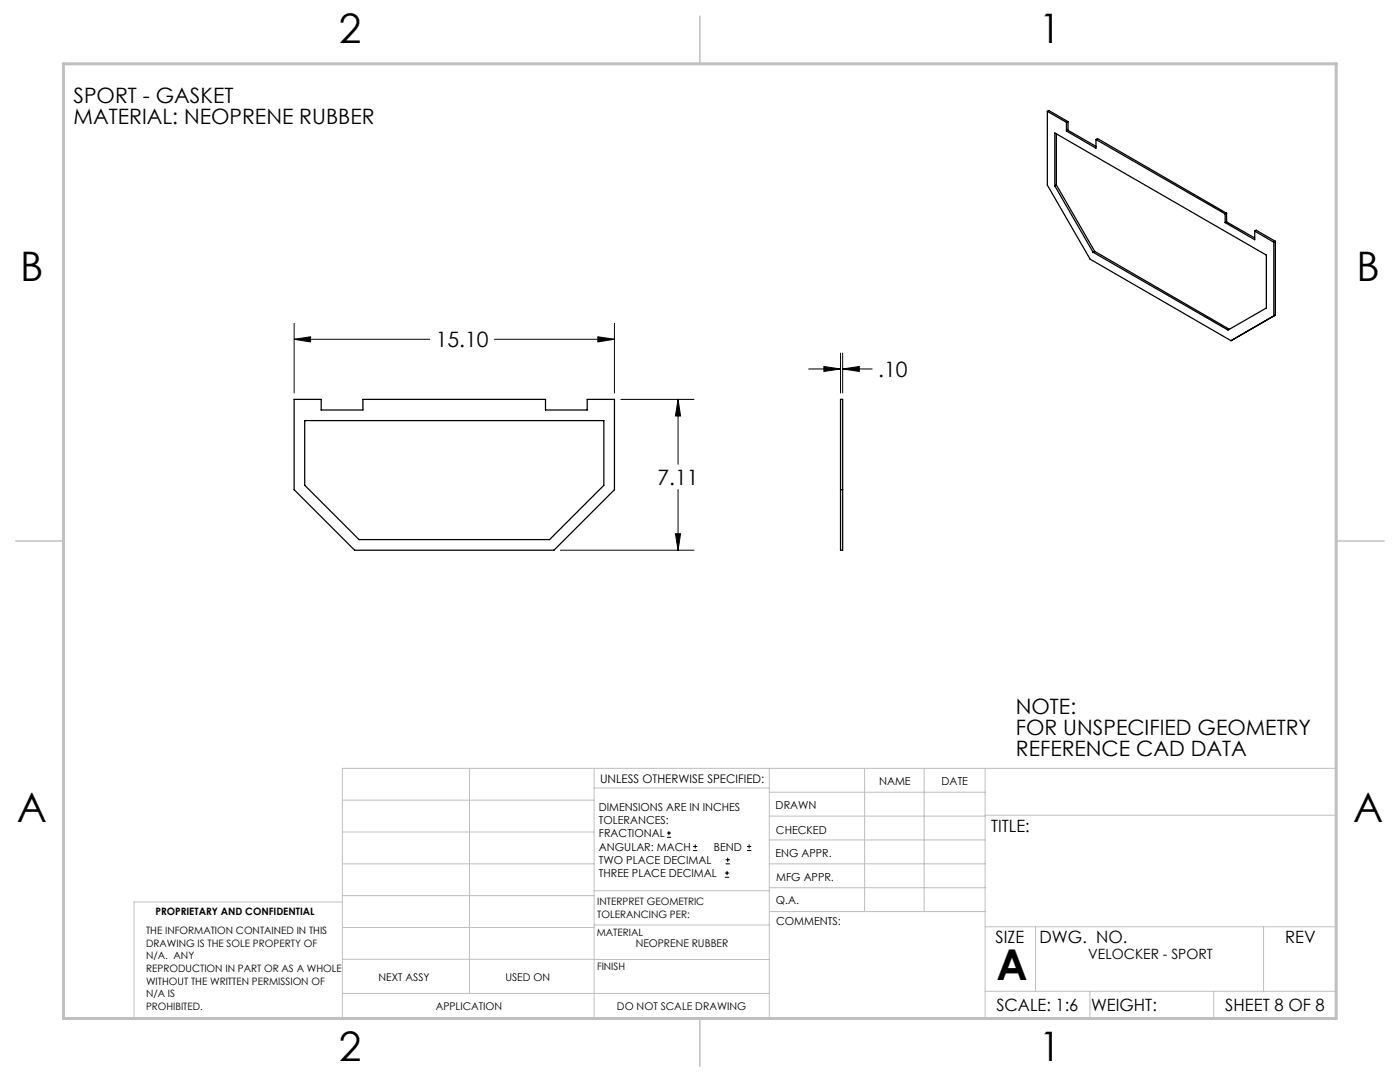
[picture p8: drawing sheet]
<svg xmlns="http://www.w3.org/2000/svg" width="279mm" height="216mm" viewBox="0 0 279 216" stroke-linecap="round" stroke-linejoin="round" font-family="sans-serif">
<g fill="none" stroke="#000" stroke-width=".2">
<path d="M58.7 67.7l3.3-.5v1zM58.7 64.5v13.9M58.7 67.7h27.1M98.7 67.7h23.9M119.3 67.2l3.3 .5-3.3 .5zM122.6 64.5v13.9M123.9 79.7h14.6M135.3 79.7l.5 3.3h-1zM135.3 79.7v12.9M161.4 73.6h6.3M164.4 73.1l3.3 .5-3.3 .5zM167.7 70.4v8"/>
<path d="M168.2 73.6l3.3-.5v1zM168.2 70.4v8M168.2 73.6h5.9M135.3 97.7v12.1M111.8 109.8h26.7M134.8 106.5h1l-.5 3.3zM133.1 167.1h.8M133.1 166.2h.8M133.5 165.8v.9M138.3 169.7h.8M138.3 168.9h.8M138.7 168.5v.8"/>
<path d="M144.7 175h.8M144.7 174.2h.8M144.8 172.4h.9M144.8 171.6h.9M145.1 173.8v.8M145.2 171.1v.9M149.1 169.7h.8M149.1 168.9h.8M149.5 168.5v.8"/>
</g>
<g fill="none" stroke="#c0c0c0" stroke-width=".2">
<path d="M68.3 159.7h50.3M93.7 153.3v44.9M118.6 153.3v49.9M118.6 157.2h34.9M153.5 153.3v49.9M153.5 158.1h43.1M172.5 153.3v28.6M184.4 153.3v28.6M196.6 153.3v49.9M68.3 180h-41.6v23.2h240v-49.9h-198.4v49.9M68.3 178.7h50.3M68.3 172.4h50.3"/>
<path d="M68.3 166h50.3M118.6 177.7h35M153.5 167.6h43.1M153.5 162.8h43.1M153.5 172.4h43.1M153.5 177.1h43.1M196.6 162.7h70.1M68.3 198.2h85.2M68.3 191.4l85.2 .1M68.3 185.1h50.3M118.6 184.6h35M153.6 181.9h43"/>
<path d="M196.6 197.8h70.1M196.6 184.9h70.1M206.7 184.9v12.9M217.5 197.8v5.4M242.2 197.8v5.4M252.2 184.9v12.9"/>
</g>
<path d="M139.7 3.2v9.5M3.1 107.9h9.6M266.7 107.9h9.5M139.7 203.2v9.6" fill="none" stroke="#c0c0c0" stroke-width=".3"/>
<path d="M12.7 12.7h254v190.5h-254z" fill="none" stroke="#c0c0c0" stroke-width=".6"/>
<path d="M119.3 67.2l3.3 .5-3.3 .5zM58.7 67.7l3.3-.5v1zM134.8 106.5h1l-.5 3.3zM135.3 79.7l.5 3.3h-1zM164.4 73.1l3.3 .5-3.3 .5zM168.2 73.6l3.3-.5v1z" fill="#000"/>
<g fill="none" stroke="#000" stroke-width=".25">
<path d="M209 22.2v14.7l8.6 14.8 28.1 16.3M209 22.2l3.8 2.2M209 22.2l.3-.2 3.8 2.3M210.5 37.1v-10.6l42.2 24.4v10.6l-7.6 4.4-26.9-15.6M210.5 37.1l7.7 13.2M210.8 36.9l-.3 .2M210.8 26.7v10.2M210.8 36.9l7.7 13.3M212.8 24.4v1.7M212.8 26.1l5.9 3.5v-1.8M213.1 26l-.3 .1M213.1 26l5.6 3.2"/>
<path d="M213.1 24.3l-.3 .1M213.1 24.3v1.7M218.7 27.8l25.8 14.9M218.7 27.8l.3-.1 25.8 14.8M218.5 50.2l-.3 .1M218.5 50.2l26.9 15.5M244.5 42.7v1.7M244.5 44.4l5.9 3.4v-1.7M244.8 44.3l-.3 .1M244.8 44.3l5.6 3.2M244.8 42.5l-.3 .2M244.8 42.5v1.8"/>
<path d="M250.4 46.1l3.8 2.2M250.4 46.1l.3-.2 3.8 2.3M254.2 48.3v14.7l.3-.1M254.5 48.2l-.3 .1M254.5 48.2v14.7M58.7 79.7h5.4v2.1h8.3v-2.1h36.5v2.1h8.3v-2.1h5.4v18l-12 12.1h-39.8l-12.1-12.1zM167.7 79.7h.5v30.1h-.5zM246 67.8l-.3 .2M254.5 62.9l-8.8 5.1M60.8 83.9h59.7v12.9l-10.8 10.9h-38.1l-10.8-10.9zM167.7 97.7h.5"/>
</g>
<text font-size="8.5" x="198.9" y="195.5">A</text>
<g font-size="8.1">
<text x="67.6" y="8.5">2</text>
<text x="207.3" y="8.5">1</text>
<text x="4" y="56.2">B</text>
<text x="270.7" y="56.2">B</text>
<text x="3.3" y="164.1">A</text>
<text x="270" y="164.1">A</text>
<text x="67.6" y="211.7">2</text>
<text x="207.3" y="211.7">1</text>
</g>
<g font-size="4.2">
<text x="14.7" y="20.5">SPORT - GASKET</text>
<text x="14.7" y="24.7">MATERIAL: NEOPRENE RUBBER</text>
<text x="87" y="69.3">15.10</text>
<text x="175.3" y="75.2">.10</text>
<text x="131.2" y="96.7">7.11</text>
<text x="202.7" y="142.5">NOTE:</text>
<text x="202.7" y="146.6">FOR UNSPECIFIED GEOMETRY</text>
<text x="202.7" y="150.8">REFERENCE CAD DATA</text>
</g>
<g font-size="3.4">
<text x="197.8" y="166">TITLE:</text>
<text x="198.7" y="188.1">SIZE</text>
<text x="207.5" y="188.1">DWG. NO.</text>
<text x="256.5" y="188.2">REV</text>
<text x="198.8" y="201.7">SCALE: 1:6</text>
<text x="217.7" y="201.8">WEIGHT:</text>
<text x="244.5" y="201.7">SHEET 8 OF 8</text>
</g>
<text font-size="2.8" x="217.2" y="191.3">VELOCKER - SPORT</text>
<text font-size="2.4" x="119.8" y="156.2">UNLESS OTHERWISE SPECIFIED:</text>
<g font-size="2.2">
<text x="119.5" y="161.8">DIMENSIONS ARE IN INCHES</text>
<text x="154.8" y="161.4">DRAWN</text>
<text x="175.4" y="156.6">NAME</text>
<text x="187.9" y="156.7">DATE</text>
<text x="119.5" y="164.4">TOLERANCES:</text>
<text x="119.5" y="167.1">FRACTIONAL</text>
<text x="154.9" y="166.3">CHECKED</text>
<text x="119.5" y="169.7">ANGULAR: MACH</text>
<text x="119.5" y="172.4">TWO PLACE DECIMAL</text>
<text x="142.5" y="169.7">BEND</text>
<text x="154.8" y="171">ENG APPR.</text>
<text x="119.5" y="175">THREE PLACE DECIMAL</text>
<text x="154.9" y="175.7">MFG APPR.</text>
<text x="154.9" y="180.4">Q.A.</text>
<text x="154.9" y="184.6">COMMENTS:</text>
</g>
<g font-size="2.1">
<text x="126.9" y="189">NEOPRENE RUBBER</text>
<text x="75.5" y="195.7">NEXT ASSY</text>
<text x="100.9" y="195.7">USED ON</text>
<text x="86.9" y="201.5">APPLICATION</text>
<text x="123.1" y="201.6">DO NOT SCALE DRAWING</text>
</g>
<g font-size="2">
<text x="31" y="182.6">PROPRIETARY AND CONFIDENTIAL</text>
<text x="119.2" y="180.6">INTERPRET GEOMETRIC</text>
<text x="119.2" y="183.1">TOLERANCING PER:</text>
<text x="29.2" y="186.4">THE INFORMATION CONTAINED IN THIS</text>
<text x="29.2" y="188.9">DRAWING IS THE SOLE PROPERTY OF</text>
<text x="29.2" y="191.4">N/A. ANY</text>
<text x="119.1" y="186.7">MATERIAL</text>
<text x="29.2" y="193.9">REPRODUCTION IN PART OR AS A WHOLE</text>
<text x="29.2" y="196.5">WITHOUT THE WRITTEN PERMISSION OF</text>
<text x="119.1" y="193.5">FINISH</text>
<text x="29.2" y="199">N/A IS</text>
<text x="29.2" y="201.5">PROHIBITED.</text>
</g>
</svg>
